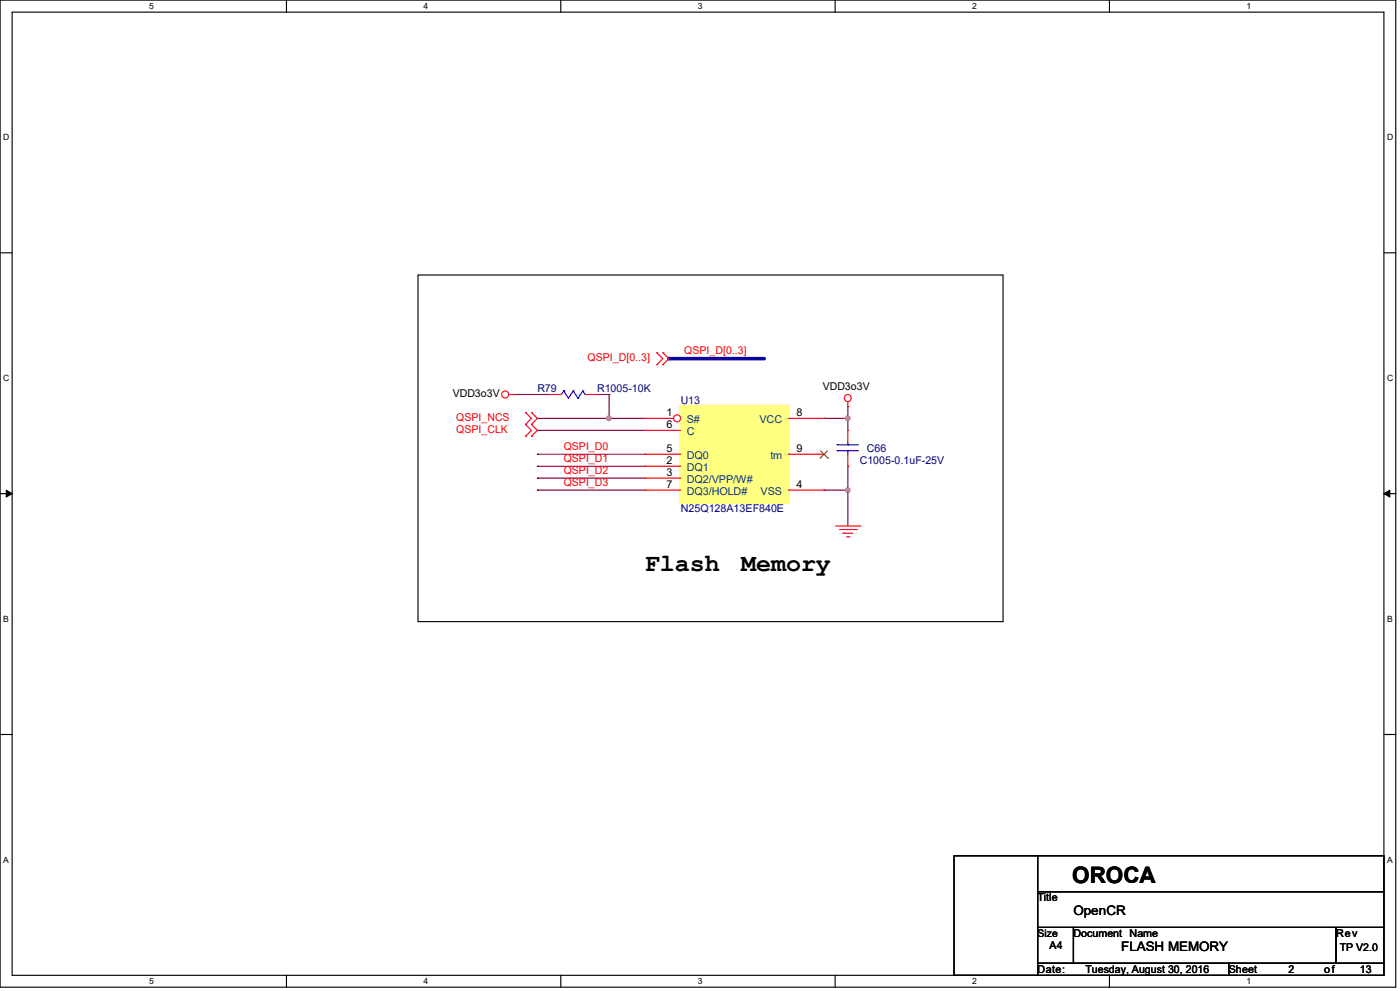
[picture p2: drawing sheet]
<svg xmlns="http://www.w3.org/2000/svg" width="420mm" height="297mm" viewBox="0 0 420 297" stroke-linecap="round" stroke-linejoin="round" font-family="sans-serif">
<path d="M0 0h418.7v295.9h-418.7zM3.6 3.6h411.6v288.7h-411.6z" fill="none" stroke="#000" stroke-width=".34"/>
<g fill="#fff">
<path d="M44.8 .4h1.4v2.9h-1.4z"/>
<path d="M44.8 292.7h1.4v2.9h-1.4z"/>
</g>
<path d="M85.9 0v3.6M85.9 292.3v3.6" fill="none" stroke="#000" stroke-width=".34"/>
<g fill="#fff">
<path d="M127.1 .4h1.4v2.9h-1.4z"/>
<path d="M127.1 292.7h1.4v2.9h-1.4z"/>
</g>
<path d="M168.2 0v3.6M168.2 292.3v3.6" fill="none" stroke="#000" stroke-width=".34"/>
<g fill="#fff">
<path d="M209.4 .4h1.4v2.9h-1.4z"/>
<path d="M209.4 292.7h1.4v2.9h-1.4z"/>
</g>
<path d="M250.5 0v3.6M250.5 292.3v3.6" fill="none" stroke="#000" stroke-width=".34"/>
<g fill="#fff">
<path d="M291.7 .4h1.4v2.9h-1.4z"/>
<path d="M291.7 292.7h1.4v2.9h-1.4z"/>
</g>
<path d="M332.8 0v3.6M332.8 292.3v3.6" fill="none" stroke="#000" stroke-width=".34"/>
<g fill="#fff">
<path d="M374 .4h1.4v2.9h-1.4z"/>
<path d="M374 292.7h1.4v2.9h-1.4z"/>
<path d="M1 39.7h1.8v2.9h-1.8z"/>
<path d="M416.1 39.7h1.9v2.9h-1.9z"/>
<path d="M1 111.8h1.8v2.9h-1.8z"/>
<path d="M416.1 111.8h1.9v2.9h-1.9z"/>
</g>
<path d="M0 75.8h3.6M415.2 75.8h3.6" fill="none" stroke="#000" stroke-width=".34"/>
<g fill="#fff">
<path d="M1 184h1.7v2.9h-1.7z"/>
<path d="M416.1 184h1.7v2.9h-1.7z"/>
</g>
<path d="M0 148h3.6M415.2 148h3.6" fill="none" stroke="#000" stroke-width=".34"/>
<path d="M1.9 146.9l1.7 1.1-1.7 1zM415.2 148l1.7-1.1v2.1z" fill="#000" stroke="#000" stroke-width=".3"/>
<g fill="#fff">
<path d="M1 256.2h1.7v2.9h-1.7z"/>
<path d="M416.1 256.2h1.7v2.9h-1.7z"/>
</g>
<path d="M125.4 82.4h175.5v103.9h-175.5zM0 220.1h3.6M415.2 220.1h3.6" fill="none" stroke="#000" stroke-width=".34"/>
<path d="M200.6 107.5h28.7" fill="none" stroke="#00f" stroke-width="1.1"/>
<circle cx="200.6" cy="107.5" r=".53" fill="#00f"/>
<path d="M247.2 125.4h7.1" fill="none" stroke="#800040" stroke-width=".34"/>
<circle cx="247.2" cy="125.4" r=".17" fill="#800040"/>
<path d="M254.3 125.4v3.6" fill="none" stroke="#800040" stroke-width=".34"/>
<circle cx="254.3" cy="125.4" r=".17" fill="#800040"/>
<circle cx="254.3" cy="125.4" r=".7" fill="#f0f" stroke="#f0f" stroke-width=".34"/>
<path d="M254.3 121.8v3.6" fill="none" stroke="#800040" stroke-width=".34"/>
<circle cx="254.3" cy="121.8" r=".17" fill="#800040"/>
<path d="M254.3 139.7v7.2" fill="none" stroke="#800040" stroke-width=".34"/>
<circle cx="254.3" cy="139.7" r=".17" fill="#800040"/>
<path d="M247.2 146.9h7.1" fill="none" stroke="#800040" stroke-width=".34"/>
<circle cx="247.2" cy="146.9" r=".17" fill="#800040"/>
<circle cx="254.3" cy="146.9" r=".7" fill="#f0f" stroke="#f0f" stroke-width=".34"/>
<path d="M254.3 146.9v10.7" fill="none" stroke="#800040" stroke-width=".34"/>
<circle cx="254.3" cy="146.9" r=".17" fill="#800040"/>
<path d="M161.2 125.4h21.5" fill="none" stroke="#800040" stroke-width=".34"/>
<circle cx="161.2" cy="125.4" r=".17" fill="#800040"/>
<path d="M179.1 118.2h3.6" fill="none" stroke="#800040" stroke-width=".34"/>
<circle cx="179.1" cy="118.2" r=".17" fill="#800040"/>
<path d="M182.7 118.2v7.2" fill="none" stroke="#800040" stroke-width=".34"/>
<circle cx="182.7" cy="118.2" r=".17" fill="#800040"/>
<path d="M182.7 125.4h10.8" fill="none" stroke="#800040" stroke-width=".34"/>
<circle cx="182.7" cy="125.4" r=".17" fill="#800040"/>
<circle cx="182.7" cy="125.4" r=".7" fill="#f0f" stroke="#f0f" stroke-width=".34"/>
<path d="M154.1 118.2h10.7" fill="none" stroke="#800040" stroke-width=".34"/>
<circle cx="154.1" cy="118.2" r=".17" fill="#800040"/>
<path d="M161.2 129h32.3" fill="none" stroke="#800040" stroke-width=".34"/>
<circle cx="161.2" cy="129" r=".17" fill="#800040"/>
<path d="M161.2 136.1h32.3" fill="none" stroke="#800040" stroke-width=".34"/>
<circle cx="161.2" cy="136.1" r=".17" fill="#800040"/>
<path d="M161.2 139.7h32.3" fill="none" stroke="#800040" stroke-width=".34"/>
<circle cx="161.2" cy="139.7" r=".17" fill="#800040"/>
<path d="M161.2 143.3h32.3" fill="none" stroke="#800040" stroke-width=".34"/>
<circle cx="161.2" cy="143.3" r=".17" fill="#800040"/>
<path d="M161.2 146.9h32.3" fill="none" stroke="#800040" stroke-width=".34"/>
<circle cx="161.2" cy="146.9" r=".17" fill="#800040"/>
<path d="M250.7 157.6h7.2" fill="none" stroke="#f00" stroke-width=".34"/>
<circle cx="257.9" cy="157.6" r=".17" fill="#f00"/>
<path d="M251.8 158.7h5" fill="none" stroke="#f00" stroke-width=".34"/>
<circle cx="256.8" cy="158.7" r=".17" fill="#f00"/>
<path d="M252.9 159.8h2.9" fill="none" stroke="#f00" stroke-width=".34"/>
<circle cx="252.9" cy="159.8" r=".17" fill="#f00"/>
<path d="M254 160.9h.7" fill="none" stroke="#f00" stroke-width=".34"/>
<circle cx="254.7" cy="160.9" r=".17" fill="#f00"/>
<path d="M254.3 120.4v1.4" fill="none" stroke="#f00" stroke-width=".34"/>
<circle cx="254.3" cy="121.8" r=".17" fill="#f00"/>
<g fill="none" stroke="#f00" stroke-width=".34">
<path d="M152.6 118.2h1.5"/>
<circle cx="254.3" cy="119.3" r="1.05"/>
</g>
<circle cx="154.1" cy="118.2" r=".17" fill="#f00"/>
<g fill="none" stroke="#f00" stroke-width=".34">
<path d="M200.6 107.5l-1.8 1.8"/>
<circle cx="151.5" cy="118.2" r="1.05"/>
</g>
<circle cx="198.8" cy="109.3" r=".17" fill="#f00"/>
<path d="M198.8 105.7l1.8 1.8" fill="none" stroke="#f00" stroke-width=".34"/>
<circle cx="198.8" cy="105.7" r=".17" fill="#f00"/>
<path d="M197 105.7l1.8 1.8" fill="none" stroke="#f00" stroke-width=".34"/>
<circle cx="197" cy="105.7" r=".17" fill="#f00"/>
<path d="M198.8 107.5l-1.8 1.8" fill="none" stroke="#f00" stroke-width=".34"/>
<circle cx="197" cy="109.3" r=".17" fill="#f00"/>
<path d="M161.2 125.4l-1.8 1.8" fill="none" stroke="#f00" stroke-width=".34"/>
<circle cx="159.4" cy="127.2" r=".17" fill="#f00"/>
<path d="M159.4 123.6l1.8 1.8" fill="none" stroke="#f00" stroke-width=".34"/>
<circle cx="159.4" cy="123.6" r=".17" fill="#f00"/>
<path d="M157.6 123.6l1.8 1.8" fill="none" stroke="#f00" stroke-width=".34"/>
<circle cx="157.6" cy="123.6" r=".17" fill="#f00"/>
<path d="M159.4 125.4l-1.8 1.8" fill="none" stroke="#f00" stroke-width=".34"/>
<circle cx="157.6" cy="127.2" r=".17" fill="#f00"/>
<path d="M161.2 129l-1.8 1.8" fill="none" stroke="#f00" stroke-width=".34"/>
<circle cx="159.4" cy="130.8" r=".17" fill="#f00"/>
<path d="M159.4 127.2l1.8 1.8" fill="none" stroke="#f00" stroke-width=".34"/>
<circle cx="159.4" cy="127.2" r=".17" fill="#f00"/>
<path d="M157.6 127.2l1.8 1.8" fill="none" stroke="#f00" stroke-width=".34"/>
<circle cx="157.6" cy="127.2" r=".17" fill="#f00"/>
<path d="M159.4 129l-1.8 1.8" fill="none" stroke="#f00" stroke-width=".34"/>
<circle cx="157.6" cy="130.8" r=".17" fill="#f00"/>
<path d="M286.2 256.5h25.1v35.8h-25.1zM311.3 256.5h103.9v10.8h-103.9zM311.3 278h10.7v10.7h-10.7zM311.3 267.3h103.9v10.7h-103.9zM322 278h78.8v10.7h-78.8zM400.8 278h14.4v10.7h-14.4zM311.3 288.7h57.3v3.6h-57.3zM368.6 288.7h46.6v3.6h-46.6z" fill="none" stroke="#000" stroke-width=".34"/>
<path d="M204.2 121.8h32.2v28.7h-32.2z" fill-rule="evenodd" fill="#ffff80" stroke="#ffff80" stroke-width="1.1"/>
<path d="M204.2 121.8h32.2v28.7h-32.2z" fill="none" stroke="#ffff80" stroke-width=".34"/>
<path d="M193.5 129h10.7" fill="none" stroke="#f00" stroke-width=".34"/>
<circle cx="193.5" cy="129" r=".17" fill="#f00"/>
<path d="M236.4 125.4h10.8" fill="none" stroke="#f00" stroke-width=".34"/>
<circle cx="247.2" cy="125.4" r=".17" fill="#f00"/>
<circle cx="203.1" cy="125.4" r="1.05" fill="#fff" stroke="#f00" stroke-width=".34"/>
<path d="M193.5 125.4h8.6" fill="none" stroke="#f00" stroke-width=".34"/>
<circle cx="193.5" cy="125.4" r=".17" fill="#f00"/>
<path d="M236.4 146.9h10.8" fill="none" stroke="#f00" stroke-width=".34"/>
<circle cx="247.2" cy="146.9" r=".17" fill="#f00"/>
<path d="M193.5 136.1h10.7" fill="none" stroke="#f00" stroke-width=".34"/>
<circle cx="193.5" cy="136.1" r=".17" fill="#f00"/>
<path d="M193.5 139.7h10.7" fill="none" stroke="#f00" stroke-width=".34"/>
<circle cx="193.5" cy="139.7" r=".17" fill="#f00"/>
<path d="M193.5 143.3h10.7" fill="none" stroke="#f00" stroke-width=".34"/>
<circle cx="193.5" cy="143.3" r=".17" fill="#f00"/>
<path d="M193.5 146.9h10.7" fill="none" stroke="#f00" stroke-width=".34"/>
<circle cx="193.5" cy="146.9" r=".17" fill="#f00"/>
<path d="M236.4 136.1h10.8" fill="none" stroke="#f00" stroke-width=".34"/>
<circle cx="247.2" cy="136.1" r=".17" fill="#f00"/>
<path d="M246.1 137.2h.1M246.1 135.1l2.2 2.1M248.2 135.1l-2.1 2.1M248.3 137.2h.1" fill="none" stroke="#804000" stroke-width=".3"/>
<path d="M254.3 132.6v.7" fill="none" stroke="#00f" stroke-width=".34"/>
<circle cx="254.3" cy="133.3" r=".17" fill="#00f"/>
<path d="M251.1 135.1h6.5" fill="none" stroke="#00f" stroke-width=".34"/>
<circle cx="251.1" cy="135.1" r=".17" fill="#00f"/>
<path d="M251.1 133.3h6.5" fill="none" stroke="#00f" stroke-width=".34"/>
<circle cx="251.1" cy="133.3" r=".17" fill="#00f"/>
<path d="M254.3 135.1v1" fill="none" stroke="#00f" stroke-width=".34"/>
<circle cx="254.3" cy="135.1" r=".17" fill="#00f"/>
<path d="M254.3 129v3.6" fill="none" stroke="#f00" stroke-width=".34"/>
<circle cx="254.3" cy="129" r=".17" fill="#f00"/>
<path d="M254.3 136.1v3.6" fill="none" stroke="#f00" stroke-width=".34"/>
<circle cx="254.3" cy="139.7" r=".17" fill="#f00"/>
<path d="M169.1 117.2l-.7 1" fill="none" stroke="#00f" stroke-width=".34"/>
<circle cx="169.1" cy="117.2" r=".17" fill="#00f"/>
<path d="M172 117.2l-1.5 2.1" fill="none" stroke="#00f" stroke-width=".34"/>
<circle cx="172" cy="117.2" r=".17" fill="#00f"/>
<path d="M172 117.2l1.4 2.1" fill="none" stroke="#00f" stroke-width=".34"/>
<circle cx="173.4" cy="119.3" r=".17" fill="#00f"/>
<path d="M174.8 117.2l-1.4 2.1" fill="none" stroke="#00f" stroke-width=".34"/>
<circle cx="174.8" cy="117.2" r=".17" fill="#00f"/>
<path d="M174.8 117.2l.8 1" fill="none" stroke="#00f" stroke-width=".34"/>
<circle cx="175.6" cy="118.2" r=".17" fill="#00f"/>
<path d="M169.1 117.2l1.4 2.1" fill="none" stroke="#00f" stroke-width=".34"/>
<circle cx="169.1" cy="117.2" r=".17" fill="#00f"/>
<path d="M164.8 118.2h3.6" fill="none" stroke="#f00" stroke-width=".34"/>
<circle cx="164.8" cy="118.2" r=".17" fill="#f00"/>
<path d="M175.6 118.2h3.5" fill="none" stroke="#f00" stroke-width=".34"/>
<circle cx="179.1" cy="118.2" r=".17" fill="#f00"/>
<g fill="#f0f" stroke="#f0f" stroke-width=".34">
<circle cx="254.3" cy="125.4" r=".7"/>
<circle cx="254.3" cy="146.9" r=".7"/>
<circle cx="182.7" cy="125.4" r=".7"/>
</g>
<g font-size="7.5">
<text x="193.5" y="171.1">Flash</text>
<text x="222.4" y="171.1">Memory</text>
</g>
<text font-size="6.8" x="321.6" y="264.5">OROCA</text>
<g font-size="3.9">
<text x="322" y="274.4">OpenCR</text>
<text x="336.3" y="285.1">FLASH MEMORY</text>
</g>
<g font-size="3.2" fill="#f00">
<text x="205.3" y="106">QSPI_D[0..3]</text>
<text x="176.3" y="108.2">QSPI_D[0..3]</text>
<text x="136.9" y="126.2">QSPI_NCS</text>
<text x="136.9" y="129.7">QSPI_CLK</text>
<text x="169.1" y="135">QSPI_D0</text>
<text x="169.1" y="138.6">QSPI_D1</text>
<text x="169.1" y="142.2">QSPI_D2</text>
<text x="169.1" y="145.8">QSPI_D3</text>
</g>
<g font-size="3.2">
<text x="135.8" y="119">VDD3o3V</text>
<text x="246.8" y="116.8">VDD3o3V</text>
<text x="199.9" y="124.6">1</text>
<text x="238.9" y="124.6">8</text>
<text x="199.9" y="128.2">6</text>
<text x="199.9" y="135.4">5</text>
<text x="238.9" y="135.4">9</text>
<text x="199.9" y="139">2</text>
<text x="199.9" y="142.5">3</text>
<text x="199.9" y="146.1">7</text>
<text x="238.9" y="146.1">4</text>
<text x="311.3" y="270.1">Title</text>
<text x="322" y="280.8">Document</text>
<text x="338.9" y="280.8">Name</text>
<text x="400.8" y="280.8">Rev</text>
<text x="314.9" y="284.4">A4</text>
<text x="401.9" y="285.2">TP V2.0</text>
<text x="311.3" y="291.6">Date:</text>
<text x="325.6" y="291.6">Tuesday, August 30, 2016</text>
<text x="368.6" y="291.6">Sheet</text>
<text x="386.5" y="291.6">2</text>
<text x="397.3" y="291.6">of</text>
<text x="408" y="291.6">13</text>
</g>
<g font-size="3.2" fill="#000080">
<text x="161.2" y="117.6">R79</text>
<text x="179.1" y="117.6">R1005-10K</text>
<text x="204.2" y="121.1">U13</text>
<text x="260.1" y="135.5">C66</text>
<text x="257.9" y="139">C1005-0.1uF-25V</text>
<text x="204.2" y="153.4">N25Q128A13EF840E</text>
</g>
<g font-size="3.2" fill="#004080">
<text x="206" y="130.4">C</text>
<text x="206" y="126.8">S#</text>
<text x="227.8" y="126.8">VCC</text>
<text x="206" y="137.6">DQ0</text>
<text x="231.1" y="137.6">tm</text>
<text x="206" y="141.2">DQ1</text>
<text x="206" y="144.7">DQ2/VPP/W#</text>
<text x="206" y="148.3">DQ3/HOLD#</text>
<text x="228.2" y="148.3">VSS</text>
</g>
<text font-size="3.1" x="311.3" y="280.8">Size</text>
<g font-size="2.6">
<text x="44.8" y="2.8">5</text>
<text x="127.1" y="2.8">4</text>
<text x="209.4" y="2.8">3</text>
<text x="291.7" y="2.8">2</text>
<text x="374" y="2.8">1</text>
<text x="1" y="42">D</text>
<text x="416.1" y="42">D</text>
<text x="1" y="114.2">C</text>
<text x="416.1" y="114.2">C</text>
<text x="1" y="186.4">B</text>
<text x="416.1" y="186.4">B</text>
<text x="1" y="258.5">A</text>
<text x="416.1" y="258.5">A</text>
<text x="44.8" y="295">5</text>
<text x="127.1" y="295">4</text>
<text x="209.4" y="295">3</text>
<text x="291.7" y="295">2</text>
<text x="374" y="295">1</text>
</g>
</svg>
